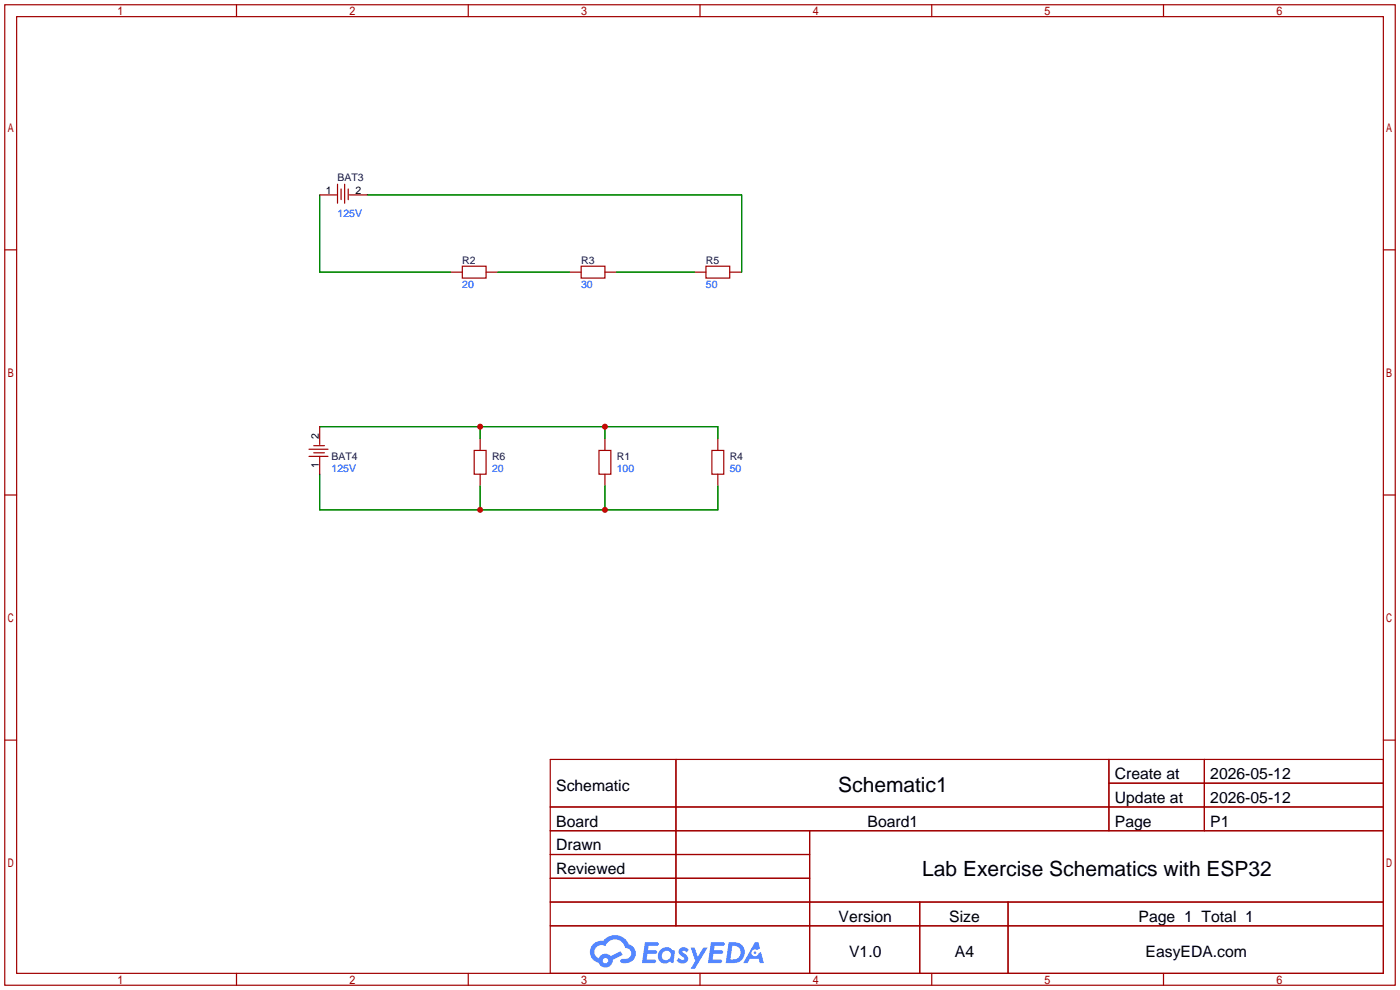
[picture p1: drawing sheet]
<svg xmlns="http://www.w3.org/2000/svg" width="299mm" height="212mm" viewBox="0 0 299 212" stroke-linecap="round" stroke-linejoin="round" font-family="sans-serif">
<g fill="none" stroke="#a10000" stroke-width=".25">
<path d="M1 1h297.2v209.6h-297.2zM3.6 3.6h292.1v204.4h-292.1zM50.5 1v2.6M100.1 1v2.6M149.6 1v2.6M199.1 1v2.6M248.7 1v2.6M1 53.4h2.6M295.7 53.4h2.5M1 105.8h2.6M295.7 105.8h2.5M1 158.2h2.6"/>
<path d="M295.7 158.2h2.5M117.6 162.3h178.1v45.7h-178.1zM117.6 172.5h178.1M117.6 177.5h178.1M144.5 162.3v35.6M173 177.5v30.5M237 162.3v15.2M237 167.4h58.7M257.4 162.3v15.2M117.6 182.6h55.4M117.6 192.8h178.1M117.6 187.7h55.4"/>
<path d="M117.6 197.9h178.1M196.6 192.8v15.2M215.4 192.8v15.2M50.5 208v2.6M100.1 208v2.6M149.6 208v2.6M199.1 208v2.6M248.7 208v2.6"/>
</g>
<g fill="#5487ff">
<path d="M145.3 202.7a1.3 1.3 0 0 1 1.9 .3l-.4 .6a.54 .54 0 0 0-.9-.2l.1 .2a1.34 1.34 0 0 1 .9 1.8 1.47 1.47 0 0 1-2.3-.1l.5-.6 .8 .5a.31 .31 0 0 0 .4-.3 .31 .31 0 0 0-.3-.4 1.12 1.12 0 0 1-.7-1.8z"/>
<path d="M147.6 202.5h.9l.6 2 1.2-2h.9l-2.7 4.6h-.9l1-1.7z"/>
<path d="M137.8 201.4h1.7a1.31 1.31 0 0 1 1.2 .2 .4 .4 0 0 1-.3 .5l-1.8 .1-.1 .9h1.6a.4 .4 0 0 1 .4 .4 .4 .4 0 0 1-.5 .4h-1.6l-.2 1.2h1.4a.46 .46 0 0 1 .5 0 .46 .46 0 0 1 .1 .5l-.4 .2h-2.6z"/>
<path d="M151.9 201.4h1.7a1.32 1.32 0 0 1 1.2 .2 .39 .39 0 0 1-.3 .5l-1.8 .1-.1 .9h1.6a.4 .4 0 0 1 .4 .4 .4 .4 0 0 1-.4 .4h-1.7l-.2 1.2h1.4a.46 .46 0 0 1 .5 0 .46 .46 0 0 1 .1 .5l-.4 .2h-2.6z"/>
<path d="M161.3 201.4h.8l.3 1.3-.6 .4a.75 .75 0 0 0-1.1 .3 .75 .75 0 0 0 .5 1 .75 .75 0 0 0 .9-.7l.5-.2 .6 2.3h-.8l-.3-.9h-1.8l-.5 .9h-1z"/>
<path d="M155.7 201.4l-.6 4.4h1.5a2.27 2.27 0 0 0 2.6-2.2 2.27 2.27 0 0 0-2.7-2.2zM156.5 202.1a1.5 1.5 0 0 1 1.8 1.6 1.5 1.5 0 0 1-1.9 1.4h-.3z"/>
<path d="M141.2 203a1.6 1.6 0 0 0-.3 2.3 1.6 1.6 0 0 0 2.3 .2l.7 .3 .3-2.4-.1-.3-.5-.1a1.58 1.58 0 0 0-2.4 0zM141.8 203.5a.98 .98 0 0 1 1.6 .4 .98 .98 0 0 1-1.1 1.3 .94 .94 0 0 1-.9-.7 .94 .94 0 0 1 .4-1z"/>
<path d="M126.8 201.8a2.37 2.37 0 0 0 1.1 4 1.54 1.54 0 0 0 1.8 1 1.54 1.54 0 0 0 1.2-1.6l2.2-1.1-.5-.8-2 1a1.57 1.57 0 0 0-2.7 .5 1.5 1.5 0 0 1-.7-2.1 1.5 1.5 0 0 1 2.2-.5 2.23 2.23 0 0 1 2.3-1.4 2.23 2.23 0 0 1 2 1.8 1.16 1.16 0 0 1 1.2 1.1 1.16 1.16 0 0 1-1.1 1.2h-.7a.47 .47 0 0 0-.5 .4 .47 .47 0 0 0 .4 .5 2.17 2.17 0 0 0 2.5-.9 2.17 2.17 0 0 0-.3-2.7l-.8-.4a3.2 3.2 0 0 0-5.5-.7l-1.1 .1zM128.8 205.3a.6 .6 0 0 1 1.2 0 .6 .6 0 0 1-1.2 0z"/>
<circle cx="161.4" cy="203.6" r=".28"/>
</g>
<g fill="none" stroke="#a10000" stroke-width=".25">
<path d="M72.1 39.4v4M73.7 39.4v4M68.3 41.7h3.8M72.9 40.4v2.3M74.4 40.4v2.3M74.7 41.7h3.8M96.3 58.2h2.5M98.8 56.9h5.1v2.5h-5.1zM103.9 58.2h2.5M121.7 58.2h2.5M124.2 56.9h5.1v2.5h-5.1zM129.3 58.2h2.5"/>
<path d="M148.3 58.2h2.6M150.9 56.9h5.1v2.5h-5.1zM156 58.2h2.5M66 97.5h4.1M66 96h4.1M67.1 96.8h2.2M67.1 95.2h2.2M68.3 91.2v3.8M68.3 97.5v3.8M101.3 96.3h2.6v5h-2.6zM102.6 93.7v2.6M128 96.3h2.6v5h-2.6z"/>
<path d="M129.3 93.7v2.6M152.1 96.3h2.6v5h-2.6zM153.4 93.7v2.6M102.6 101.3v2.6M129.3 101.3v2.6M153.4 101.3v2.6"/>
</g>
<path d="M68.3 41.7v16.5h28M78.5 41.7h80v16.5M106.4 58.2h15.3M131.8 58.2h16.5M68.3 91.2h85.1v2.5M102.6 91.2v2.5M129.3 91.2v2.5M68.3 101.3v7.7h85.1v-5.1M102.6 103.9v5.1M129.3 103.9v5.1" fill="none" stroke="#008700" stroke-width=".25"/>
<g fill="#c00">
<circle cx="129.3" cy="109" r=".63"/>
<circle cx="102.6" cy="109" r=".63"/>
<circle cx="129.3" cy="91.2" r=".63"/>
<circle cx="102.6" cy="91.2" r=".63"/>
</g>
<g font-size="4.5">
<text x="179.2" y="169.4">Schematic1</text>
<text x="197.1" y="187.1">Lab Exercise Schematics with ESP32</text>
</g>
<g font-size="3.4">
<text x="238.3" y="166.5">Create at</text>
<text x="258.7" y="166.5">2026-05-12</text>
<text x="118.9" y="169">Schematic</text>
<text x="238.3" y="171.6">Update at</text>
<text x="258.7" y="171.6">2026-05-12</text>
<text x="118.9" y="176.6">Board</text>
<text x="185.4" y="176.6">Board1</text>
<text x="238.3" y="176.6">Page</text>
<text x="258.7" y="176.6">P1</text>
<text x="118.9" y="181.7">Drawn</text>
<text x="118.9" y="186.8">Reviewed</text>
<text x="179.2" y="197">Version</text>
<text x="202.9" y="197">Size</text>
<text x="243.3" y="197">Page 1 Total 1</text>
<text x="181.5" y="204.6">V1.0</text>
<text x="204.1" y="204.6">A4</text>
<text x="244.8" y="204.6">EasyEDA.com</text>
</g>
<g font-size="2.2">
<text x="69.6" y="41.4">1</text>
<text x="75.9" y="41.4">2</text>
<text x="68.1" y="93.7" transform="rotate(-90 68.1 93.7)">2</text>
<text x="68.1" y="100.1" transform="rotate(-90 68.1 100.1)">1</text>
</g>
<g font-size="2.2" fill="#000080">
<text x="72.1" y="38.7">BAT3</text>
<text x="98.8" y="56.4">R2</text>
<text x="124.2" y="56.4">R3</text>
<text x="150.9" y="56.4">R5</text>
<text x="70.9" y="98.4">BAT4</text>
<text x="105.2" y="98.4">R6</text>
<text x="131.8" y="98.4">R1</text>
<text x="156" y="98.4">R4</text>
</g>
<g font-size="2.2" fill="#00f">
<text x="72.1" y="46.3">125V</text>
<text x="98.8" y="61.5">20</text>
<text x="124.2" y="61.5">30</text>
<text x="150.9" y="61.5">50</text>
<text x="70.9" y="100.9">125V</text>
<text x="105.2" y="100.9">20</text>
<text x="131.8" y="100.9">100</text>
<text x="156" y="100.9">50</text>
</g>
</svg>
